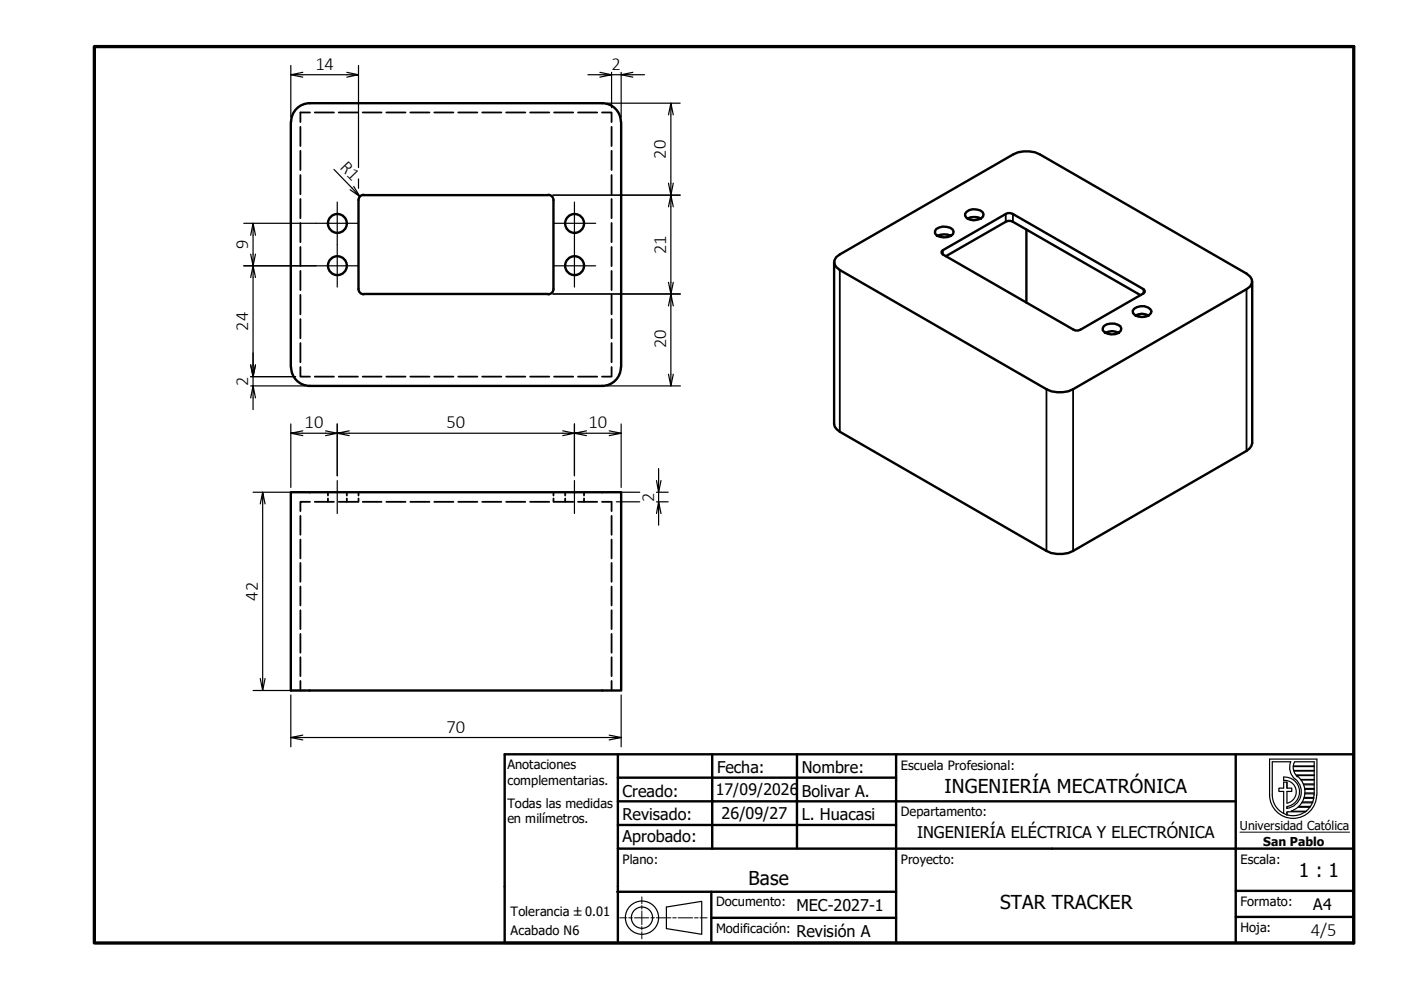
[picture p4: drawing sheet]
<svg xmlns="http://www.w3.org/2000/svg" width="297mm" height="210mm" viewBox="0 0 297 210" stroke-linecap="round" stroke-linejoin="round" font-family="sans-serif">
<!-- layer: Oculto (ISO) -->
<g fill="none" stroke="#000" stroke-width=".38">
<path d="M63.7 26.9v4.1M63.7 32v4M63.7 37.1v4.1M65.7 23.8h-2v2.1M66.7 23.8h4.1M71.8 23.8h4.1M76.9 23.8h4M81.9 23.8h4.1M87 23.8h4.1M92.1 23.8h4M97.2 23.8h4M102.2 23.8h4.1"/>
<path d="M107.3 23.8h4.1M112.4 23.8h4.1M117.5 23.8h4M122.6 23.8h4M127.6 23.8h2.1v2.1M129.7 26.9v4.1M129.7 32v4M129.7 37.1v4.1M63.7 42.2v4.1M63.7 47.3v4M63.7 52.4v4M63.7 57.4v4.1"/>
<path d="M129.7 42.2v4.1M129.7 47.3v4M129.7 52.4v4M129.7 57.4v4.1M63.7 77.8v2.1h2M63.7 62.5v4.1M63.7 67.7v4M63.7 72.7v4.1M66.7 79.9h4.1M71.8 79.9h4.1M76.9 79.9h4M81.9 79.9h4.1"/>
<path d="M87 79.9h4.1M92.1 79.9h4M97.2 79.9h4M102.2 79.9h4.1M107.3 79.9h4.1M112.4 79.9h4.1M117.5 79.9h4M122.6 79.9h4M129.7 77.8v2.1h-2.1M129.7 62.5v4.1M129.7 67.7v4M129.7 72.7v4.1"/>
<path d="M63.7 109.4v4M63.7 114.4v4M63.7 119.4v4M65.7 106.4h-2v2M66.7 106.4h4.1M69.5 104.4v.7M69.5 105.7v.7M71.8 106.4h4.1M73.5 104.4v.7M73.5 105.7v.7M76 104.4v.7M76 105.7v.7"/>
<path d="M76.9 106.4h4M81.9 106.4h4.1M87 106.4h4.1M92.1 106.4h4M97.2 106.4h4M102.2 106.4h4.1M107.3 106.4h4.1M112.4 106.4h4.1M117.3 104.4v.7M117.3 105.7v.7M117.5 106.4h4M119.8 104.4v.7"/>
<path d="M119.8 105.7v.7M122.6 106.4h4M123.8 104.4v.7M123.8 105.7v.7M127.6 106.4h2.1v2M129.7 109.4v4M129.7 114.4v4M129.7 119.4v4M63.7 124.4v4M63.7 129.4v4M63.7 134.4v4M63.7 139.4v4"/>
<path d="M129.7 124.4v4M129.7 129.4v4M129.7 134.4v4M129.7 139.4v4M63.7 144.4v2M129.7 144.4v2"/>
</g>
<!-- layer: Visible (ISO) -->
<g fill="none" stroke="#000" stroke-width=".51">
<path d="M61.7 25.9v51.9M61.7 25.8a4 4 0 0 1 4-3.9h62a4 4 0 0 1 3.9 3.9M131.7 25.9v51.9M76 42.5v18.8a1.11 1.11 0 0 0 1.1 1.1M77.1 41.4h39.1M77.1 41.3a1.11 1.11 0 0 0-1.1 1.1M116.2 41.3a1.11 1.11 0 0 1 1.1 1.1M117.3 42.5v18.8a1.11 1.11 0 0 1-1.1 1.1M176.8 55.6v34.3l.2 .6 1.1 1 43.8 25.3a6.3 6.3 0 0 0 5.6 0l36.8-21.2 1-1 .2-.6v-34.3M177.3 54.5l.8-.6 36.7-21.2a6.3 6.3 0 0 1 5.7 0l43.8 25.3 .7 .6a1.65 1.65 0 0 1-.7 2.7l-36.8 21.2a6.3 6.3 0 0 1-5.6 0l-43.8-25.3-.8-.6-.4-.6v-.8zM198.8 50a3.4 3.4 0 0 1 2.8 0 3.4 3.4 0 0 1-3-.1l-.4-.4v-.5a2.47 2.47 0 0 1 3.3-.7l.5 .4 .2 .4-.1 .5-.5 .4M199.6 53.3l13.6-7.9 1-.2 28.2 16.1 .3 .3v.3l-13.6 8-1.1 .2-28.1-16.2-.3-.3z"/>
<path d="M200.5 54.3l12.7-7.3 1-.2 27.6 15.8M205.2 46.3a3.2 3.2 0 0 1 2.8 0 2.57 2.57 0 0 1-3.3-.5 1.39 1.39 0 0 1 1.5-1.4l1.6 .2 .5 .4 .2 .4-.1 .5-.4 .4M217.6 48.7v15.5M61.7 77.9a4 4 0 0 0 4 3.9h62a4 4 0 0 0 3.9-3.9M77.1 62.3h39.1M234.4 70.6a2.75 2.75 0 0 1 2.8 0 2.8 2.8 0 0 1-3.4-.6v-.4a2.14 2.14 0 0 1 2.5-1l1.3 .6 .1 .5-.1 .4-.4 .5M240.7 66.9a2.75 2.75 0 0 1 2.8 0 2.8 2.8 0 0 1-3.3-.5v-.5a2.45 2.45 0 0 1 4 .1l-.7 .9M61.7 104.4h70v42h-70z"/>
<circle cx="71.5" cy="56.3" r="2"/>
<circle cx="71.5" cy="47.4" r="2"/>
<circle cx="121.8" cy="56.3" r="2"/>
<circle cx="121.8" cy="47.4" r="2"/>
</g>
<!-- layer: Visible fina (ISO) -->
<path d="M178.1 57.2v34.3M199.9 53.1v.8M213.2 45.4v1.6M214.8 45.4v1.6M242.4 61.3v.9M264.3 61.3v34.3M221.9 82.5v34.3M227.5 82.5v34.3" fill="none" stroke="#000" stroke-width=".38"/>
<!-- layer: Borde (ISO) -->
<path d="M20 9.9h267v190h-267z" fill="none" stroke="#000" stroke-width=".7"/>
<g fill="none" stroke="#000" stroke-width=".51">
<path d="M107 159.9h180v40h-180zM131 159.9v5M151 159.9v5M169 159.9v5M190 159.9v40M262 159.9v40M131 164.9v15h20M131 179.9v20M131 174.9h59M131 169.9h20v10M131 164.9h20M151 164.9v5h111"/>
<path d="M151 179.9h136M151 164.9h39M169 164.9v15M130.9 189.1h59.1M150.8 189.1v10.8M150.8 194.6h39.2M262 194.4h25M262 188.9h25"/>
</g>
<g fill="none" stroke="#000" stroke-width=".25">
<path d="M141.3 192.3l7.5-1.2v7l-7.5-1.2z"/>
<circle cx="136.1" cy="194.6" r="3.5"/>
<circle cx="136.1" cy="194.6" r="2.25"/>
</g>
<g fill="none" stroke="#000" stroke-width=".21">
<path d="M262.9 176.4h23.2M131.4 194.6h1.5M133.3 194.6h.8M134.5 194.6h3M136.1 190.2v1.4M136.1 192v.8M136.1 193.1v3M136.1 196.4v.8M136.1 197.6v1.4M138 194.6h.7M139.1 194.6h3.1M142.6 194.6h.8"/>
<path d="M143.8 194.6h3.1M147.3 194.6h.7M148.4 194.6h1.5"/>
</g>
<!-- layer: 0 -->
<g fill="none" stroke="#000" stroke-width=".25">
<path d="M272.1 165.5a2.44 2.44 0 0 1 2.7 2 2.44 2.44 0 0 1-1.9 2.8v-2.5h1v-.7h-1v-1.3M272.1 164.8a3.1 3.1 0 0 1 3.4 2.7 3.1 3.1 0 0 1-2.6 3.5M272.2 164.8v.7M272.9 167.1v-1.3h-.7v1.3h-1.1v.7h1.1v4.7M272.9 171v.4M273.2 172.1l-.3 .1v.6M273.2 172.1h3.7M273.7 172h3.4M274.2 162.5h4.4v.9h-4.3l-.1-.8M274.3 163.5h4.3v.8h-3.8l-.5-.8M274.5 161.5h4.1v.9h-4.4l.3-.9M274.6 165.2a3.3 3.3 0 0 1-1-3.7h-3.9v7.1a4.4 4.4 0 0 0 2.5 3.9 4.4 4.4 0 0 0 4.6-.4"/>
<path d="M274.7 165.2a3.5 3.5 0 0 1 1.1 3.7 3.5 3.5 0 0 1-2.9 2.5M274.9 164.4h3.7v.9h-2.9M275.1 164.6l.6 .6M276.3 166.2l-.4-.8h2.7v.8h-2.3M276.4 166.4h2.2v.8h-2M276.4 166.3l.2 .9M276.4 169.3h2.2M276.5 169.2l-.4 .8h2.3M276.5 169.1h2.1M276.6 167.3l.1 .8h1.9v-.7h-2M277.7 171.1l-.7 .8M277.7 171.2h-2.5l-1.4 .8"/>
<path d="M278.3 170.2l-.4 .8h-2.6l.7-.8h2.3M278.5 169.2l-.2 .8M278.6 168.5l-.1 .6M278.6 168.6v-.3h-1.9l-.2 .8M279.1 168.5a5 5 0 0 1-4.9 5 5 5 0 0 1-5-5v-7.6h10v7.7"/>
</g>
<path d="M274.9 164.5l.2 .2" fill="none" stroke="#000" stroke-width=".38"/>
<circle cx="151" cy="169.9" r=".25" fill="#000"/>
<!-- layer: Cota (ISO) -->
<g fill="none" stroke="#000" stroke-width=".25">
<path d="M61.7 13.9v11M61.7 15.8l2.5 .6M64.2 15.3l-2.5 .5h14.3l-2.5 .6M73.5 15.3l2.5 .5M76 13.9v21.6M124.7 15.8h5l-2.5 .6M127.2 15.3l2.5 .5h2l2.5 .6M129.7 15.3v7.5M131.7 15.3v9.6M134.2 15.3l-2.5 .5h5M70.8 35.9l5.5 5.8-2.1-1.5M75 39.5l1.3 2.2"/>
<path d="M76 37.9v2M128.7 21.9h15.5M142.2 21.9l-.5 2.5M142.7 24.4l-.5-2.5v19.5l-.5-2.6M142.7 38.8l-1 5.1M51.7 56.4h15.3M51.7 47.3h15.3M53.7 47.3l-.6 2.6M54.2 58.8l-.5-2.4v23.5l-.6-2.5M54.2 49.9l-.5-2.6v9.1l-.6-2.5M54.2 53.9l-1.1 4.9M117.2 41.4h27"/>
<path d="M142.7 43.9l-.5-2.5v20.9l-.5-2.4M142.7 59.9l-1 5M53.1 79.9h9.6M54.2 77.4l-.5 2.5v1.9l-.6 2.6M117.2 62.3h27.1M142.7 64.9l-.5-2.6v19.5l-.5-2.5M142.7 79.3l-.5 2.5M53.1 81.8h11.5M54.2 84.4l-.5-2.6v5M61.7 89.9v13.4M61.7 91.9l2.5 .5M64.2 91.3l-2.5 .6h9.8l-2.5 .5"/>
<path d="M69 91.3l5 1.1M71.5 89.9v11M74 91.3l-2.5 .6h50.3l-2.5 .5M119.3 91.3l5 1.1M121.8 89.9v11M124.3 91.3l-2.5 .6h9.9l-2.5 .5M128.7 81.8h15.6M129.2 91.3l2.5 .6M131.7 89.9v13.4M139.6 99.3v5.1l-.4-2.5M53.7 104.4h10.9M55.7 104.4l-.5 2.4"/>
<path d="M56.2 106.8l-.5-2.4v42l-.5-2.5M128.7 104.4h6.9M130.7 106.4h4.9M139.2 104.4h2.5M139.2 106.4h2.5M140.1 108.9l-.5-2.5v5M140.1 101.9l-.5 2.5v2l-.4 2.5M53.7 146.4h10.9M56.2 143.9l-.5 2.5M61.7 156.4l2.5 .5M61.7 147.4v10.9M64.2 155.9l-2.5 .5h70l-2.5 .5"/>
<path d="M129.2 155.9l2.5 .5M131.7 147.4v10.9"/>
</g>
<!-- layer: Marca de centro (ISO) -->
<path d="M67 47.3h9M67 56.4h9M71.5 42.8v18.1M117.3 47.3h9M117.3 56.4h9M121.8 42.8v18.1" fill="none" stroke="#000" stroke-width=".25"/>
<!-- layer: Eje (ISO) -->
<path d="M71.5 101.9v7M121.8 101.9v7" fill="none" stroke="#000" stroke-width=".25"/>
<g font-size="4.1">
<text x="200.3" y="168.1">INGENIERÍA MECATRÓNICA</text>
<text x="158.7" y="187.6">Base</text>
<text x="275.4" y="186">1 : 1</text>
<text x="212" y="192.8">STAR TRACKER</text>
</g>
<g font-size="3.9">
<text x="66.9" y="14.8">14</text>
<text x="129.7" y="14.8">2</text>
<text x="71.9" y="35.6" transform="rotate(46 71.9 35.6)">R1</text>
<text x="141.2" y="33.6" transform="rotate(-90 141.2 33.6)">20</text>
<text x="52.6" y="52.9" transform="rotate(-90 52.6 52.9)">9</text>
<text x="141.2" y="53.8" transform="rotate(-90 141.2 53.8)">21</text>
<text x="52.6" y="70.1" transform="rotate(-90 52.6 70.1)">24</text>
<text x="141.2" y="73.9" transform="rotate(-90 141.2 73.9)">20</text>
<text x="52.6" y="81.8" transform="rotate(-90 52.6 81.8)">2</text>
<text x="64.6" y="90.8">10</text>
<text x="94.7" y="90.8">50</text>
<text x="124.8" y="90.8">10</text>
<text x="138.7" y="106.4" transform="rotate(-90 138.7 106.4)">2</text>
<text x="54.7" y="127.4" transform="rotate(-90 54.7 127.4)">42</text>
<text x="94.7" y="155.4">70</text>
<text x="277.9" y="198.5">4/5</text>
</g>
<g font-size="3.4">
<text x="152" y="163.9">Fecha:</text>
<text x="170" y="163.9">Nombre:</text>
<text x="132" y="168.9">Creado:</text>
<text x="132" y="173.8">Revisado:</text>
<text x="151.8" y="168.5">17/09/2026</text>
<text x="153" y="173.6">26/09/27</text>
<text x="170" y="173.8">L. Huacasi</text>
<text x="170" y="168.9">Bolivar A.</text>
<text x="132" y="178.5">Aprobado:</text>
<text x="194.4" y="177.8">INGENIERÍA ELÉCTRICA Y ELECTRÓNICA</text>
<text x="168.8" y="193.1">MEC-2027-1</text>
<text x="278.4" y="192.9">A4</text>
<text x="168.8" y="198.7">Revisión A</text>
</g>
<g font-size="2.7">
<text x="107.6" y="163.1">Anotaciones</text>
<text x="107.6" y="166.4">complementarias.</text>
<text x="191" y="163.2">Escuela Profesional:</text>
<text x="107.6" y="171.3">Todas las medidas</text>
<text x="191" y="173.1">Departamento:</text>
<text x="107.6" y="174.6">en milímetros.</text>
<text x="132" y="183.2">Plano:</text>
<text x="191" y="183.1">Proyecto:</text>
<text x="263" y="183.2">Escala:</text>
<text x="108.3" y="194.2">Tolerancia ±0.01</text>
<text x="151.8" y="192.1">Documento:</text>
<text x="151.8" y="197.8">Modificación:</text>
<text x="263" y="197.6">Hoja:</text>
<text x="263" y="192.1">Formato:</text>
<text x="108.3" y="198.3">Acabado N6</text>
</g>
<g font-size="2.6">
<text x="262.9" y="176">Universidad Católica</text>
<text x="267.8" y="179.3">San Pablo</text>
</g>
</svg>
